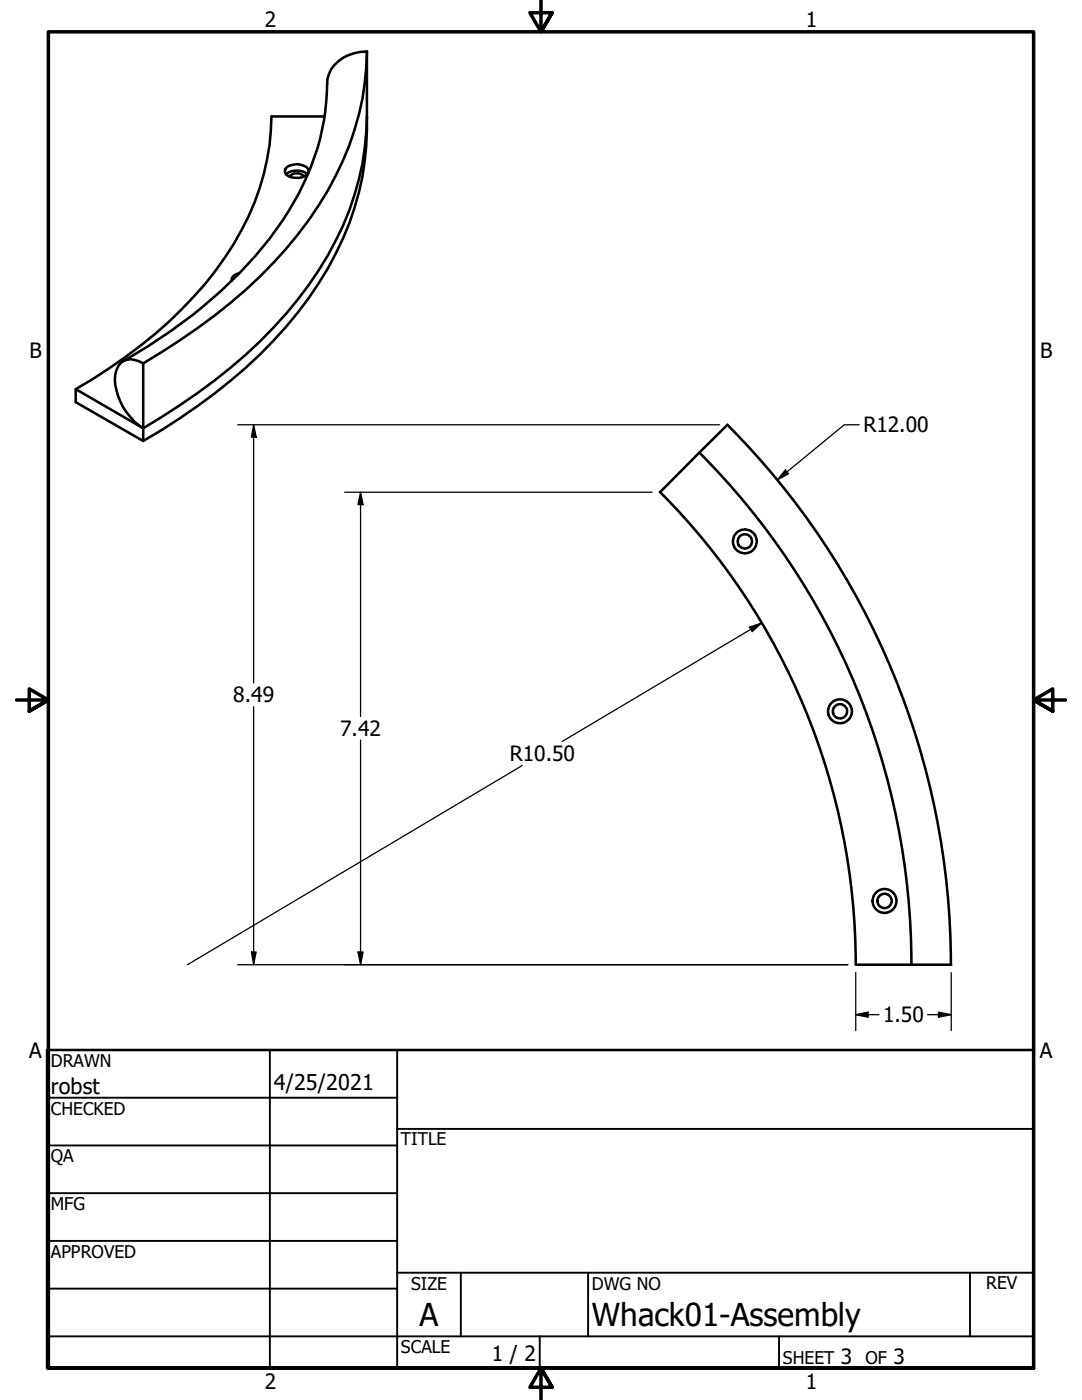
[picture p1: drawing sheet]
<svg xmlns="http://www.w3.org/2000/svg" width="216mm" height="279mm" viewBox="0 0 216 279" stroke-linecap="round" stroke-linejoin="round" font-family="sans-serif">
<!-- layer: Visible (ANSI) -->
<g fill="none" stroke="#000" stroke-width=".51">
<path d="M73.2 10.3a7.8 7.8 0 0 0-7.5 4.4l-.4 1a48.9 48.9 0 0 1-8.9 28.3 91.1 91.1 0 0 1-26.9 25.2l-4.9 2.9M73.2 10.3a58 58 0 0 1-11.6 33.6 95.3 95.3 0 0 1-25.7 24l-7.3 4.6a3.5 3.5 0 0 0-4.6 0 5.6 5.6 0 0 0-.8 5.4 12.8 12.8 0 0 0 5.4 7.6 114.1 114.1 0 0 0 28.5-22.9 64.9 64.9 0 0 0 15.2-30l.8-6.2 .1-3.2M73.2 10.3v15.5a58 58 0 0 1-11.6 33.7 95.3 95.3 0 0 1-25.7 23.9l-7.3 4.6M57.1 34.8a3.3 3.3 0 0 1 4.2 0M57.1 33.5a3.2 3.2 0 0 1 4.4 .2 .97 .97 0 0 1-.7 1.4 3.4 3.4 0 0 1-3.8-.5l-.1-.8zM57.8 35.2a1.85 1.85 0 0 1 2.8 0M64.8 23.2h-10.6a50 50 0 0 1-9.3 28.2 83.8 83.8 0 0 1-23.1 22.1l-6.7 4.2M47.8 54.5a1.87 1.87 0 0 0-1.6 1.1l.1 .4M28.6 72.5v13l-13.5-7.8v2.6l13.5 7.7v-2.5M131.7 98.2a133.4 133.4 0 0 1 39.1 94.3M139.5 90.3a144.5 144.5 0 0 1 42.4 102.2M145.1 84.8a152.4 152.4 0 0 1 44.6 107.7"/>
<path d="M145.2 84.8l-13.5 13.4M170.8 192.5h19"/>
<circle cx="148.6" cy="108" r="1.43"/>
<circle cx="148.6" cy="108" r="2.38"/>
<circle cx="167.6" cy="142" r="1.43"/>
<circle cx="167.6" cy="142" r="2.38"/>
<circle cx="176.5" cy="179.8" r="1.43"/>
<circle cx="176.5" cy="179.8" r="2.38"/>
</g>
<!-- layer: Border (ANSI) -->
<path d="M107.9 0v6.4l-2.2-3.9h4.5l-2.3 3.9 2.3-3.9M3.3 139.7h6.4l-3.9-2.2v4.4l3.9-2.2-3.9 2.2M212.6 139.7h-6.4l3.9-2.2v4.4l-3.9-2.2 3.9 2.2M9.7 273v-266.6h196.5v266.6h-196.5h196.5M110.2 276.9l-2.3-3.9 2.3 3.9h-4.5l2.2-3.9v6.4" fill="none" stroke="#000" stroke-width=".7"/>
<!-- layer: Title (ANSI) -->
<g fill="none" stroke="#000" stroke-width=".38">
<path d="M9.4 219.1h69.8M53.8 209.5v63.5M79.2 209.5v63.5M9.4 228.6h69.8M9.4 238.1h69.8M79.2 225.3h127M9.4 247.6h69.8M9.4 257.2h69.8M79.2 254h127M91.9 254v12.7M117.3 254v12.7M193.5 254v12.7"/>
<path d="M9.4 266.7h196.8M107.7 266.7v6.3M155.4 266.7v6.3"/>
</g>
<path d="M9.4 209.5h196.8v63.5h-196.8z" fill="none" stroke="#000" stroke-width=".51"/>
<!-- layer: Dimension (ANSI) -->
<g fill="none" stroke="#000" stroke-width=".25">
<path d="M47.4 84.8h96.2M50.6 84.8l.5 2.4h-.9zM50.6 84.8v51.5M68.8 98.2h61.3M71.9 98.2l.6 2.5h-1.1zM71.9 98.2v44.8M156.7 93.8l.7 .8-2.3 1.2zM171.4 84.8h-2.9l-13.4 11M149.5 125.2l2.5-.9-1.9 1.7zM152 124.3l-39.8 23.7M50.6 141v51.5M71.9 147.7v44.8"/>
<path d="M104.2 152.8l-66.8 39.7M47.4 192.5h121.8M50.2 190h.9l-.5 2.5zM71.4 190h1.1l-.6 2.5zM170.8 194.1v11.6M189.8 194.1v11.6M170.8 202.5l2.4-.5v1zM170.8 202.5h4.6M185.1 202.5h4.7M187.3 202l2.5 .5-2.5 .5z"/>
</g>
<g fill="#000">
<path d="M50.6 84.8l.5 2.4h-.9z" fill-rule="evenodd"/>
<path d="M156.7 93.8l.7 .8-2.3 1.2z" fill-rule="evenodd"/>
<path d="M71.9 98.2l.6 2.5h-1.1z" fill-rule="evenodd"/>
<path d="M149.5 125.2l2.5-.9-1.9 1.7z" fill-rule="evenodd"/>
<path d="M50.2 190h.9l-.5 2.5z" fill-rule="evenodd"/>
<path d="M71.4 190h1.1l-.6 2.5z" fill-rule="evenodd"/>
<path d="M170.8 202.5l2.4-.5v1z" fill-rule="evenodd"/>
<path d="M187.3 202l2.5 .5-2.5 .5z" fill-rule="evenodd"/>
</g>
<g font-size="6.3">
<text x="83.7" y="264.5">A</text>
<text x="118.1" y="264.7">Whack01-Assembly</text>
</g>
<g font-size="4.3">
<text x="10.2" y="218.2">robst</text>
<text x="54.6" y="217.6">4/25/2021</text>
</g>
<g font-size="4.2">
<text x="52.8" y="5.3">2</text>
<text x="160.8" y="5.3">1</text>
<text x="5.9" y="71.4">B</text>
<text x="207.6" y="71.4">B</text>
<text x="172.3" y="86.3">R12.00</text>
<text x="46.5" y="140.1">8.49</text>
<text x="67.9" y="146.9">7.42</text>
<text x="101.7" y="151.9">R10.50</text>
<text x="176.2" y="204">1.50</text>
<text x="5.8" y="211.1">A</text>
<text x="207.5" y="211.1">A</text>
<text x="98.1" y="271.7">1 / 2</text>
<text x="167.8" y="272.2">3</text>
<text x="178.3" y="272.2">3</text>
<text x="52.8" y="277.1">2</text>
<text x="160.8" y="277.1">1</text>
</g>
<g font-size="3.5">
<text x="10.2" y="212.9">DRAWN</text>
<text x="10.2" y="222.4">CHECKED</text>
<text x="10.2" y="232">QA</text>
<text x="80" y="228.6">TITLE</text>
<text x="10.2" y="241.5">MFG</text>
<text x="10.2" y="251">APPROVED</text>
<text x="82" y="257.4">SIZE</text>
<text x="118.1" y="257.4">DWG NO</text>
<text x="196.8" y="257.3">REV</text>
<text x="80" y="270.1">SCALE</text>
<text x="156.2" y="272.2">SHEET</text>
<text x="172.7" y="272.2">OF</text>
</g>
</svg>
